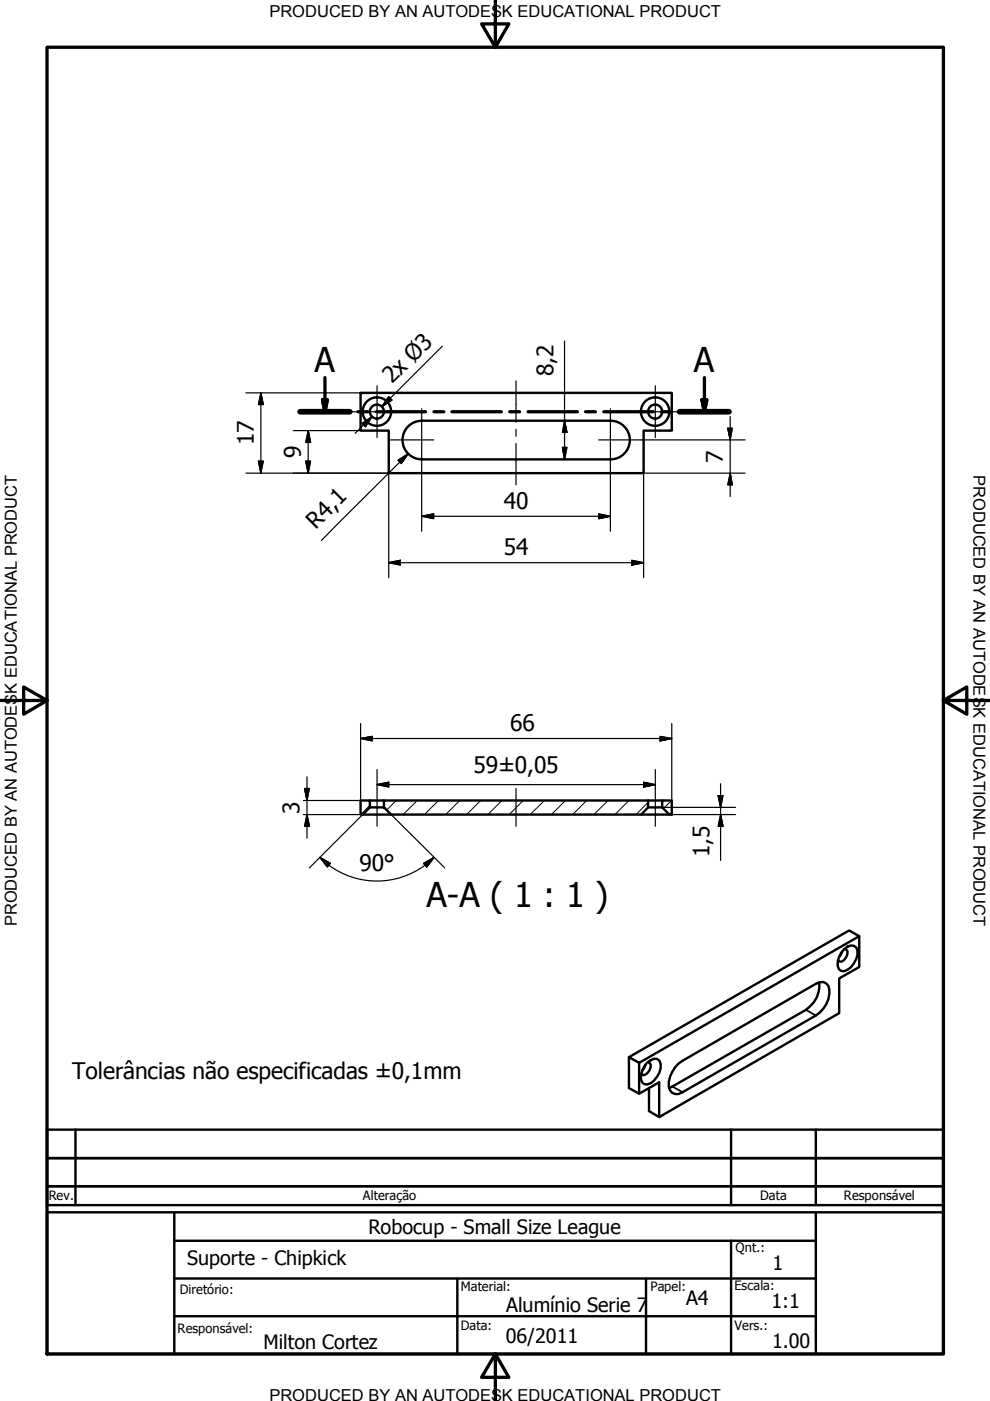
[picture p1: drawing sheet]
<svg xmlns="http://www.w3.org/2000/svg" width="210mm" height="297mm" viewBox="0 0 210 297" stroke-linecap="round" stroke-linejoin="round" font-family="sans-serif">
<!-- layer: Visible (ISO) -->
<g fill="none" stroke="#000" stroke-width=".51">
<path d="M76.5 83.3h65.9v8h-5.9v9h-54.1v-9h-5.9zM129.4 89.2h-40a4.1 4.1 0 0 0-4.1 4.1 4.1 4.1 0 0 0 4.1 4.1h40M129.4 89.2a4.1 4.1 0 0 1 4.1 4.1 4.1 4.1 0 0 1-4.1 4.1M76.5 169.7h1.9v1.5l-1.5 1.5h-.4zM76.9 172.7h6M78.4 171.2h3M78.4 169.7h3M81.4 169.7h56v1.5l-1.4 1.5h-53.1l-1.5-1.5zM136 172.7h5.9M137.4 171.2h3M137.4 169.7h3M140.4 169.7h2v3h-.5l-1.5-1.5z"/>
<path d="M173 208.6a1.71 1.71 0 0 1 1.8-.3 1.71 1.71 0 0 1 1 1.5 6 6 0 0 1-2.8 5.5M173.7 208.3a6 6 0 0 1-2.8 5.8M178.6 201.7l-.7 1.2M178.9 201.3a1.7 1.7 0 0 1 2.6-.4 3.2 3.2 0 0 1-.5 3.4 2.77 2.77 0 0 1-2.7 1.6 2.2 2.2 0 0 1-.4-2.9zM179.1 201.2l.4 .1a1.75 1.75 0 0 1-.6 2.3l-.5 .3h-.4l-.3-.3M136.8 225.7l-.2 .7-.5 .6M137.2 225.3l1.5-.8h.6a2.11 2.11 0 0 1 .5 2.9 4 4 0 0 1-2.6 2.5h-.6a2.09 2.09 0 0 1-.5-2.8l.5-1zM137.4 225.2l.3 .1a1.81 1.81 0 0 1-1 2.6l-.4 .1-.3-.4"/>
<circle cx="79.9" cy="87.3" r="3"/>
<circle cx="79.9" cy="87.3" r="1.49"/>
<circle cx="138.9" cy="87.3" r="3"/>
<circle cx="138.9" cy="87.3" r="1.49"/>
</g>
<!-- layer: Visible Narrow (ISO) -->
<path d="M170.9 214.1l2.1 1.2M142.6 230.4l2.1 1.2" fill="none" stroke="#000" stroke-width=".38"/>
<path d="M182.2 198.5v6.5l-4.3 2.4v7.4l-38.1 22-2.2-1.2v-4.9M170.9 214.1l-29 16.6M173 208.6l-28.3 16.3a6.2 6.2 0 0 0-2.9 5.5 1.73 1.73 0 0 0 1.1 1.5 1.73 1.73 0 0 0 1.8-.3l28.3-16.3M133.3 224.1l46.7-26.8 2.2 1.2-46.7 26.8zM133.3 224.1v6.6l2.2 1.2 4.3-2.4v7.3M135.5 225.3v6.6" fill="none" stroke="#000" stroke-width=".51"/>
<!-- layer: Section Line (ISO) -->
<g fill="none" stroke="#000" stroke-width=".7">
<path d="M63.6 87.3h10.6M68.4 84.8h1l-.5 2.5zM68.9 80.1v7.2M75.9 87.3h2.1M79.8 87.3h10.4M92 87.3h2.1M95.8 87.3h10.5M108.1 87.3h2.1M112 87.3h10.4M124.1 87.3h2.1M128 87.3h10.5M140.3 87.3h2.1"/>
<path d="M144.1 87.3h10.5M148.8 84.8h1.1l-.5 2.5zM149.4 80.1v7.2"/>
</g>
<path d="M63.6 87.3h10.6M144.1 87.3h10.5" fill="none" stroke="#000" stroke-width="1.2"/>
<path d="M68.4 84.8l.5 2.5zM68.4 84.8h1l-.5 2.5zM148.8 84.8l.6 2.5zM148.8 84.8h1.1l-.5 2.5z" fill="#000" stroke="#000" stroke-width=".7"/>
<!-- layer: Border (ISO) -->
<path d="M10 10h190v277.1h-190zM105 0v10l-2.9-4.9h5.8l-2.9 4.9M0 148.5h10l-5-2.8v5.7l5-2.9M200 148.5l5 2.9v-5.7l-5 2.8h10M105 287.1l2.9 4.9h-5.8l2.9-4.9v9.9" fill="none" stroke="#000" stroke-width=".7"/>
<!-- layer: Title (ISO) -->
<path d="M10 239.5h190v6h-190h190v10h-190zM16 239.5v16M155 239.5v16M173 239.5v16M10 251.5h190M37 263.1h136M137 271.1v16" fill="none" stroke="#000" stroke-width=".51"/>
<!-- layer: Title (ANSI) -->
<path d="M10 257h190v30.1h-190zM37 257v30.1M173 257v30.1M37 279.1h136M37 271.1h136M97 271.1v16M155 263.1v24" fill="none" stroke="#000" stroke-width=".51"/>
<!-- layer: Hatch (ISO) -->
<g fill="none" stroke="#000" stroke-width=".21">
<path d="M78.4 170.7l-1.9 2M84 169.7l-2 2.1M88.5 169.7l-3 3M93 169.7l-3 3M97.5 169.7l-3 3M101.9 169.7l-3 3M106.4 169.7l-3 3M110.9 169.7l-3 3M115.4 169.7l-3 3M119.9 169.7l-3 3M124.4 169.7l-3 3M128.9 169.7l-3 3"/>
<path d="M133.3 169.7l-2.9 3M137.4 170.1l-2.5 2.6M142.4 169.7l-1.7 1.7"/>
</g>
<!-- layer: Dimension (ISO) -->
<g fill="none" stroke="#000" stroke-width=".25">
<path d="M93.8 73.4l-12.8 12.8 1.7-1.8M119.7 72.3v25.1M52.1 83.3h24.4M54.8 97.8h1l-.5 2.5zM55.3 83.3l.5 2.5h-1zM55.3 83.3v17M62.2 91.3h14.3M64.8 97.8h1l-.5 2.5zM65.3 91.3l.5 2.5h-1zM65.3 91.3v9M76.8 89.8l2.1-1.5-1.4 2.2zM78.9 88.3l-3.6 3.6"/>
<path d="M82.4 84.1l.7 .7-2.1 1.4zM84.4 97.6l2.2-1.4-1.5 2.1zM86.6 96.2l-18.5 18.4M89.4 99.9v12.7M119.3 94.9h.9l-.5 2.5zM119.7 89.2l.5 2.5h-.9zM129.4 99.9v12.7M136 93.3h22M154.3 90.8h1l-.5 2.5zM154.8 88.3v17M52.1 100.3h30.3v22.2M82.4 119.3l2.5-.5v1z"/>
<path d="M82.4 119.3h54.1M89.4 109.5l2.5-.5v1zM89.4 109.5h40M126.9 109l2.5 .5-2.5 .5zM133.9 118.8l2.6 .5-2.6 .5zM154.8 100.3l.5 2.5h-1zM158 100.3h-21.5v22.2M76.5 156.6l2.4-.5v1zM76.5 153.4v16.3h-12.2M76.5 156.6h65.9M140 156.1l2.4 .5-2.4 .5zM142.4 153.4v16.3"/>
<path d="M64.3 172.7h12.2M64.6 167.2h1l-.5 2.5zM65.1 172.7l.5 2.5h-1zM65.1 164.7v13M76.9 172.7l-11.3 11.3M79.9 166.4l2.5-.6v1.1zM79.9 166.4h59M79.9 163.2v4M82.9 172.7l11.4 11.3M136.5 165.8l2.4 .6-2.4 .5zM138.9 163.2v4M140.4 171.2h15.6"/>
<path d="M141.9 172.7h14.1M152.3 168.7h1l-.5 2.5zM152.8 172.7l.5 2.5h-1zM152.8 166.2v16.2M67.8 181.8l2.2 1.3-.6 .7zM67.8 181.8l1.9 1.6M89.8 183.1l2.2-1.3-1.5 2zM92 181.8a17.1 17.1 0 0 1-22.3 1.6"/>
</g>
<g fill="#000" stroke="#000" stroke-width=".25">
<path d="M54.8 97.8l.5 2.5zM54.8 97.8h1l-.5 2.5zM55.3 83.3l.5 2.5zM55.3 83.3l.5 2.5h-1zM64.8 97.8l.5 2.5zM64.8 97.8h1l-.5 2.5zM65.3 91.3l.5 2.5zM65.3 91.3l.5 2.5h-1zM78.9 88.3l-1.4 2.2zM76.8 89.8l2.1-1.5-1.4 2.2zM82.4 84.1l-1.4 2.1zM82.4 84.1l.7 .7-2.1 1.4z"/>
<path d="M86.6 96.2l-1.5 2.1zM84.4 97.6l2.2-1.4-1.5 2.1zM119.3 94.9l.4 2.5zM119.3 94.9h.9l-.5 2.5zM119.7 89.2l.5 2.5zM119.7 89.2l.5 2.5h-.9zM154.3 90.8l.5 2.5zM154.3 90.8h1l-.5 2.5zM82.4 119.3l2.5-.5zM82.4 119.3l2.5-.5v1zM89.4 109.5l2.5-.5zM89.4 109.5l2.5-.5v1z"/>
<path d="M126.9 110l2.5-.5zM126.9 109l2.5 .5-2.5 .5zM133.9 119.8l2.6-.5zM133.9 118.8l2.6 .5-2.6 .5zM154.8 100.3l.5 2.5zM154.8 100.3l.5 2.5h-1zM76.5 156.6l2.4-.5zM76.5 156.6l2.4-.5v1zM140 157.1l2.4-.5zM140 156.1l2.4 .5-2.4 .5zM64.6 167.2l.5 2.5zM64.6 167.2h1l-.5 2.5z"/>
<path d="M65.1 172.7l.5 2.5zM65.1 172.7l.5 2.5h-1zM79.9 166.4l2.5-.6zM79.9 166.4l2.5-.6v1.1zM136.5 166.9l2.4-.5zM136.5 165.8l2.4 .6-2.4 .5zM152.3 168.7l.5 2.5zM152.3 168.7h1l-.5 2.5zM152.8 172.7l.5 2.5zM152.8 172.7l.5 2.5h-1zM67.8 181.8l2.2 1.3zM67.8 181.8l2.2 1.3-.6 .7z"/>
<path d="M92 181.8l-1.5 2zM89.8 183.1l2.2-1.3-1.5 2z"/>
</g>
<!-- layer: Center Mark (ISO) -->
<path d="M74.4 87.3h11M79.9 81.8v11M82.8 93.3h9.1M89.4 86.7v13.2M126.9 93.3h9.1M129.4 86.7v13.2M133.4 87.3h11M138.9 81.8v11" fill="none" stroke="#000" stroke-width=".25"/>
<!-- layer: Centerline (ISO) -->
<path d="M109.4 80.8v8.7M109.4 91v1.5M109.4 94v8.8M79.9 167.2v8M109.4 167.2v8M138.9 167.2v8" fill="none" stroke="#000" stroke-width=".25"/>
<g font-size="7.2">
<text x="66.7" y="78.8">A</text>
<text x="147.1" y="78.8">A</text>
<text x="90.4" y="192.3">A-A ( 1 : 1 )</text>
</g>
<g font-size="4.8">
<text x="83.1" y="81.5" transform="rotate(-45 83.1 81.5)">2x Ø3</text>
<text x="117.3" y="79.7" transform="rotate(-90 117.3 79.7)">8,2</text>
<text x="53.8" y="94.4" transform="rotate(-90 53.8 94.4)">17</text>
<text x="63.8" y="97.1" transform="rotate(-90 63.8 97.1)">9</text>
<text x="153.3" y="98.1" transform="rotate(-90 153.3 98.1)">7</text>
<text x="106.8" y="107.9">40</text>
<text x="67" y="112.3" transform="rotate(-45 67 112.3)">R4,1</text>
<text x="106.8" y="117.7">54</text>
<text x="108.1" y="155">66</text>
<text x="100.4" y="163.9">59±0,05</text>
<text x="63.5" y="172.5" transform="rotate(-90 63.5 172.5)">3</text>
<text x="76.2" y="184.6">90°</text>
<text x="150.4" y="181.7" transform="rotate(-90 150.4 181.7)">1,5</text>
<text x="15.3" y="228.7">Tolerâncias não especificadas ±0,1mm</text>
</g>
<g font-size="4.2">
<text x="78.1" y="261.5">Robocup - Small Size League</text>
<text x="39.7" y="268.2">Suporte - Chipkick</text>
<text x="163.8" y="269.2">1</text>
<text x="107.3" y="278.2">Alumínio Serie 7</text>
<text x="145.5" y="276.7">A4</text>
<text x="163.6" y="277.2">1:1</text>
<text x="55.9" y="286.1">Milton Cortez</text>
<text x="107.3" y="284.7">06/2011</text>
<text x="163.7" y="285.9">1.00</text>
</g>
<g font-size="3.5">
<text x="57.1" y="3.6">PRODUCED BY AN AUTODESK EDUCATIONAL PRODUCT</text>
<text x="206.4" y="100.7" transform="rotate(90 206.4 100.7)">PRODUCED BY AN AUTODESK EDUCATIONAL PRODUCT</text>
<text x="3.6" y="196.4" transform="rotate(-90 3.6 196.4)">PRODUCED BY AN AUTODESK EDUCATIONAL PRODUCT</text>
<text x="57.1" y="297">PRODUCED BY AN AUTODESK EDUCATIONAL PRODUCT</text>
</g>
<g font-size="2.7">
<text x="10.4" y="254.5">Rev.</text>
<text x="77" y="254.5">Alteração</text>
<text x="161.2" y="254.5">Data</text>
<text x="178.9" y="254.4">Responsável</text>
<text x="156" y="265.4">Qnt.:</text>
<text x="38.1" y="274.4">Diretório:</text>
<text x="97.7" y="273.7">Material:</text>
<text x="137.9" y="273.8">Papel:</text>
<text x="155.7" y="273.6">Escala:</text>
<text x="97.7" y="282">Data:</text>
<text x="155.7" y="282">Vers.:</text>
<text x="37.7" y="282.6">Responsável:</text>
</g>
</svg>
